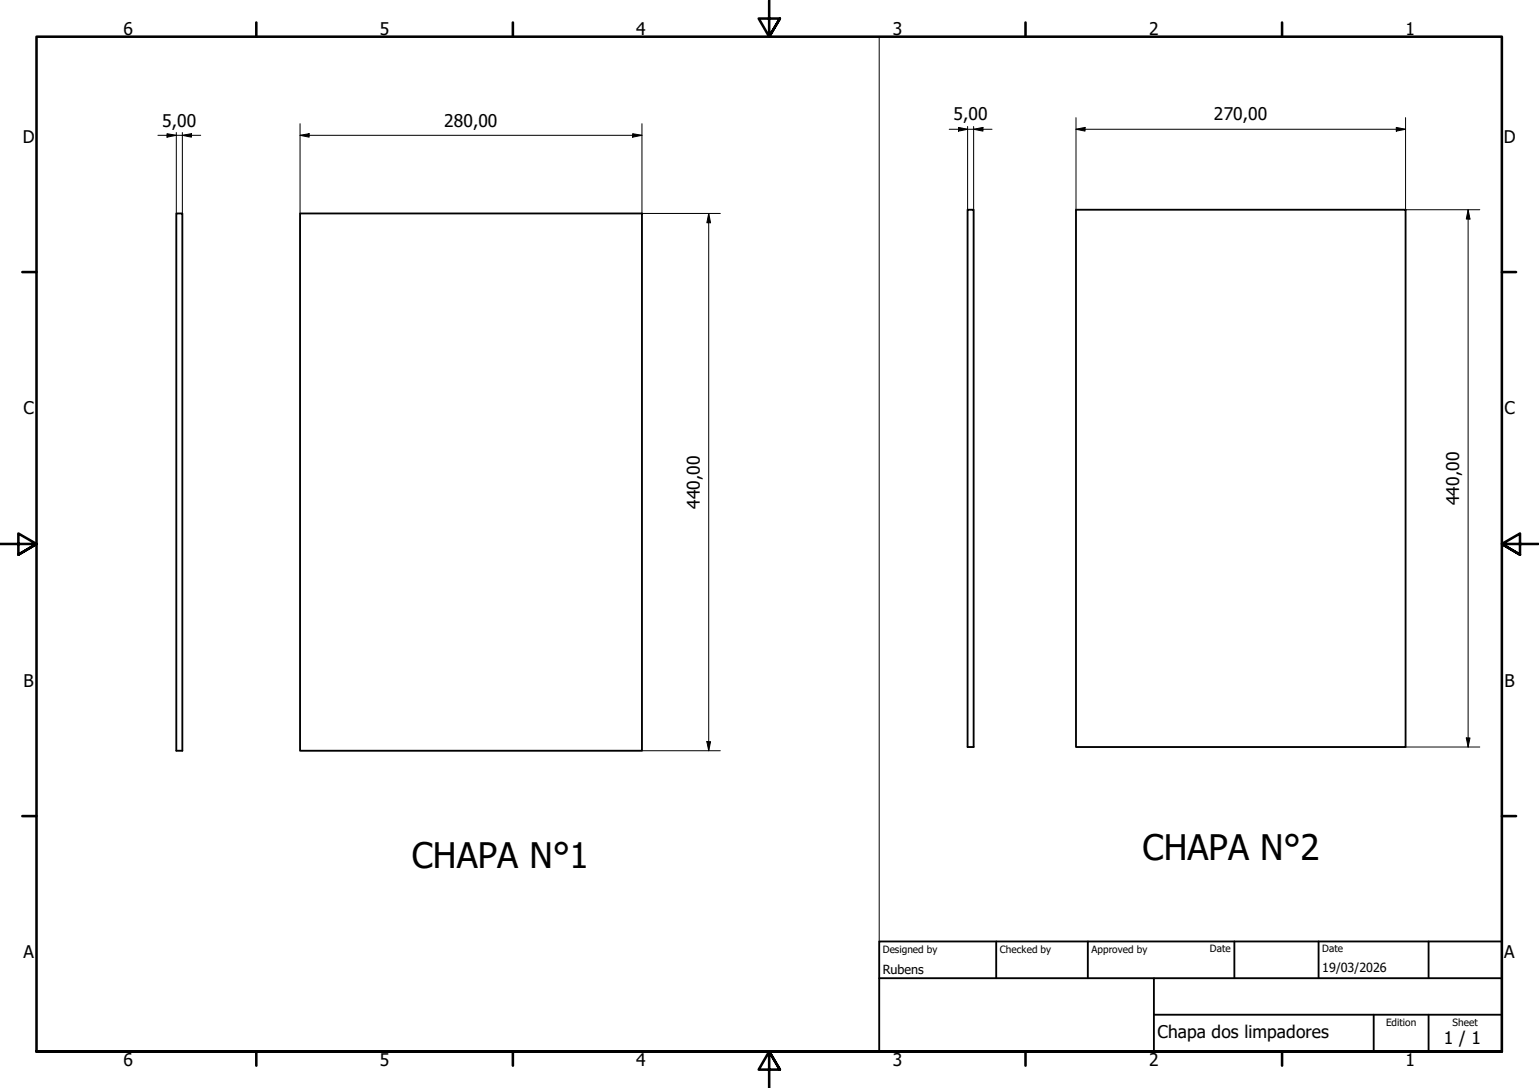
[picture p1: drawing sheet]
<svg xmlns="http://www.w3.org/2000/svg" width="420mm" height="297mm" viewBox="0 0 420 297" stroke-linecap="round" stroke-linejoin="round" font-family="sans-serif">
<!-- layer: Visible (ISO) -->
<path d="M48.1 58.3h1.7v146.7h-1.7zM81.9 58.3h93.4v146.7h-93.4zM264.2 57.3h1.6v146.6h-1.6zM293.8 57.3h89.9v146.6h-89.9z" fill="none" stroke="#000" stroke-width=".51"/>
<!-- layer: Border (ISO) -->
<g fill="none" stroke="#000" stroke-width=".7">
<path d="M70 6.1v3.9M140 6.1v3.9M210 0v10l-2.9-4.9h5.8l-2.9 4.9 2.9-4.9M280 6.1v3.9M350 6.1v3.9M6.1 74.3h3.9M410 74.3h3.9M0 148.5h10l-5-2.8v5.7l5-2.9-5 2.9M420 148.5h-10l5-2.8v5.7l-5-2.9 5 2.9M6.1 222.8h3.9M410 222.8h3.9M10 287.1v-277.1h400v277.1h-400h400"/>
<path d="M70 287.1v3.8M140 287.1v3.8M212.9 292l-2.9-4.9 2.9 4.9h-5.8l2.9-4.9v9.9M280 287.1v3.8M350 287.1v3.8"/>
</g>
<!-- layer: Title (ISO) -->
<path d="M240 257h170v30.1h-170zM272 257v10.1M297 257v10.1M337 257v10.1M360 257v10.1M390 257v10.1M240 267.1h170M315 277h95M315 267.1v20M375 277v10.1M390 277v10.1" fill="none" stroke="#000" stroke-width=".51"/>
<!-- layer: Sketch Geometry (ISO) -->
<path d="M240 10v247" fill="none" stroke="#000" stroke-width=".27"/>
<!-- layer: Dimension (ISO) -->
<g fill="none" stroke="#000" stroke-width=".27">
<path d="M43.1 36.9h11.7M45.6 36.5l2.5 .4-2.5 .6zM48.1 36.2v22.1M49.8 36.9l2.5-.4v1zM49.8 36.2v22.1M81.9 36.9l2.5-.4v1zM81.9 36.9h93.4M81.9 33.8v24.5M172.7 36.5l2.6 .4-2.6 .6zM175.3 33.8v24.5h21.4M259.1 35.3h11.7M261.7 34.8l2.5 .5-2.5 .5z"/>
<path d="M264.2 34.5v22.8M265.8 35.3l2.6-.5v1zM265.8 34.5v22.8M293.8 35.3l2.4-.5v1zM293.8 35.3h89.9M293.8 32.1v25.2M381.2 34.8l2.5 .5-2.5 .5zM383.7 32.1v25.2h20.3M193.5 58.3l.5 2.5h-1zM193.5 58.3v146.7M400.8 57.3l.5 2.5h-1zM400.8 57.3v146.6"/>
<path d="M175.3 205h21.4M193 202.5h1l-.5 2.5zM383.7 203.9h20.3M400.3 201.5h1l-.5 2.4z"/>
</g>
<path d="M45.6 36.5l2.5 .4-2.5 .6zM49.8 36.9l2.5-.4v1zM81.9 36.9l2.5-.4v1zM172.7 36.5l2.6 .4-2.6 .6zM261.7 34.8l2.5 .5-2.5 .5zM265.8 35.3l2.6-.5v1zM293.8 35.3l2.4-.5v1zM381.2 34.8l2.5 .5-2.5 .5zM400.8 57.3l.5 2.5h-1zM193.5 58.3l.5 2.5h-1zM193 202.5h1l-.5 2.5zM400.3 201.5h1l-.5 2.4z" fill="#000"/>
<g font-size="9.6">
<text x="112.4" y="237.1">CHAPA N°1</text>
<text x="311.9" y="234.7">CHAPA N°2</text>
</g>
<g font-size="4.8">
<text x="33.7" y="9.6">6</text>
<text x="103.7" y="9.6">5</text>
<text x="173.7" y="9.6">4</text>
<text x="243.7" y="9.6">3</text>
<text x="313.7" y="9.6">2</text>
<text x="383.7" y="9.6">1</text>
<text x="44.3" y="34.6">5,00</text>
<text x="121.3" y="34.6">280,00</text>
<text x="260.3" y="32.9">5,00</text>
<text x="331.4" y="32.9">270,00</text>
<text x="6.2" y="38.9">D</text>
<text x="410.5" y="38.9">D</text>
<text x="6.4" y="113.1">C</text>
<text x="410.7" y="113.1">C</text>
<text x="398.4" y="137.9" transform="rotate(-90 398.4 137.9)">440,00</text>
<text x="191.1" y="138.9" transform="rotate(-90 191.1 138.9)">440,00</text>
<text x="6.4" y="187.4">B</text>
<text x="410.7" y="187.4">B</text>
<text x="6.4" y="261.7">A</text>
<text x="410.7" y="261.7">A</text>
<text x="316" y="283.4">Chapa dos limpadores</text>
<text x="394.2" y="285">1 / 1</text>
<text x="33.7" y="290.9">6</text>
<text x="103.7" y="290.9">5</text>
<text x="173.7" y="290.9">4</text>
<text x="243.7" y="290.9">3</text>
<text x="313.7" y="290.9">2</text>
<text x="383.7" y="290.9">1</text>
</g>
<g font-size="3.4">
<text x="241" y="266">Rubens</text>
<text x="361" y="265.5">19/03/2026</text>
</g>
<g font-size="2.7">
<text x="241" y="260.1">Designed by</text>
<text x="273" y="260.1">Checked by</text>
<text x="298" y="260.1">Approved by</text>
<text x="330.3" y="260">Date</text>
<text x="361" y="260">Date</text>
<text x="378.4" y="280.1">Edition</text>
<text x="396.6" y="280.1">Sheet</text>
</g>
</svg>
